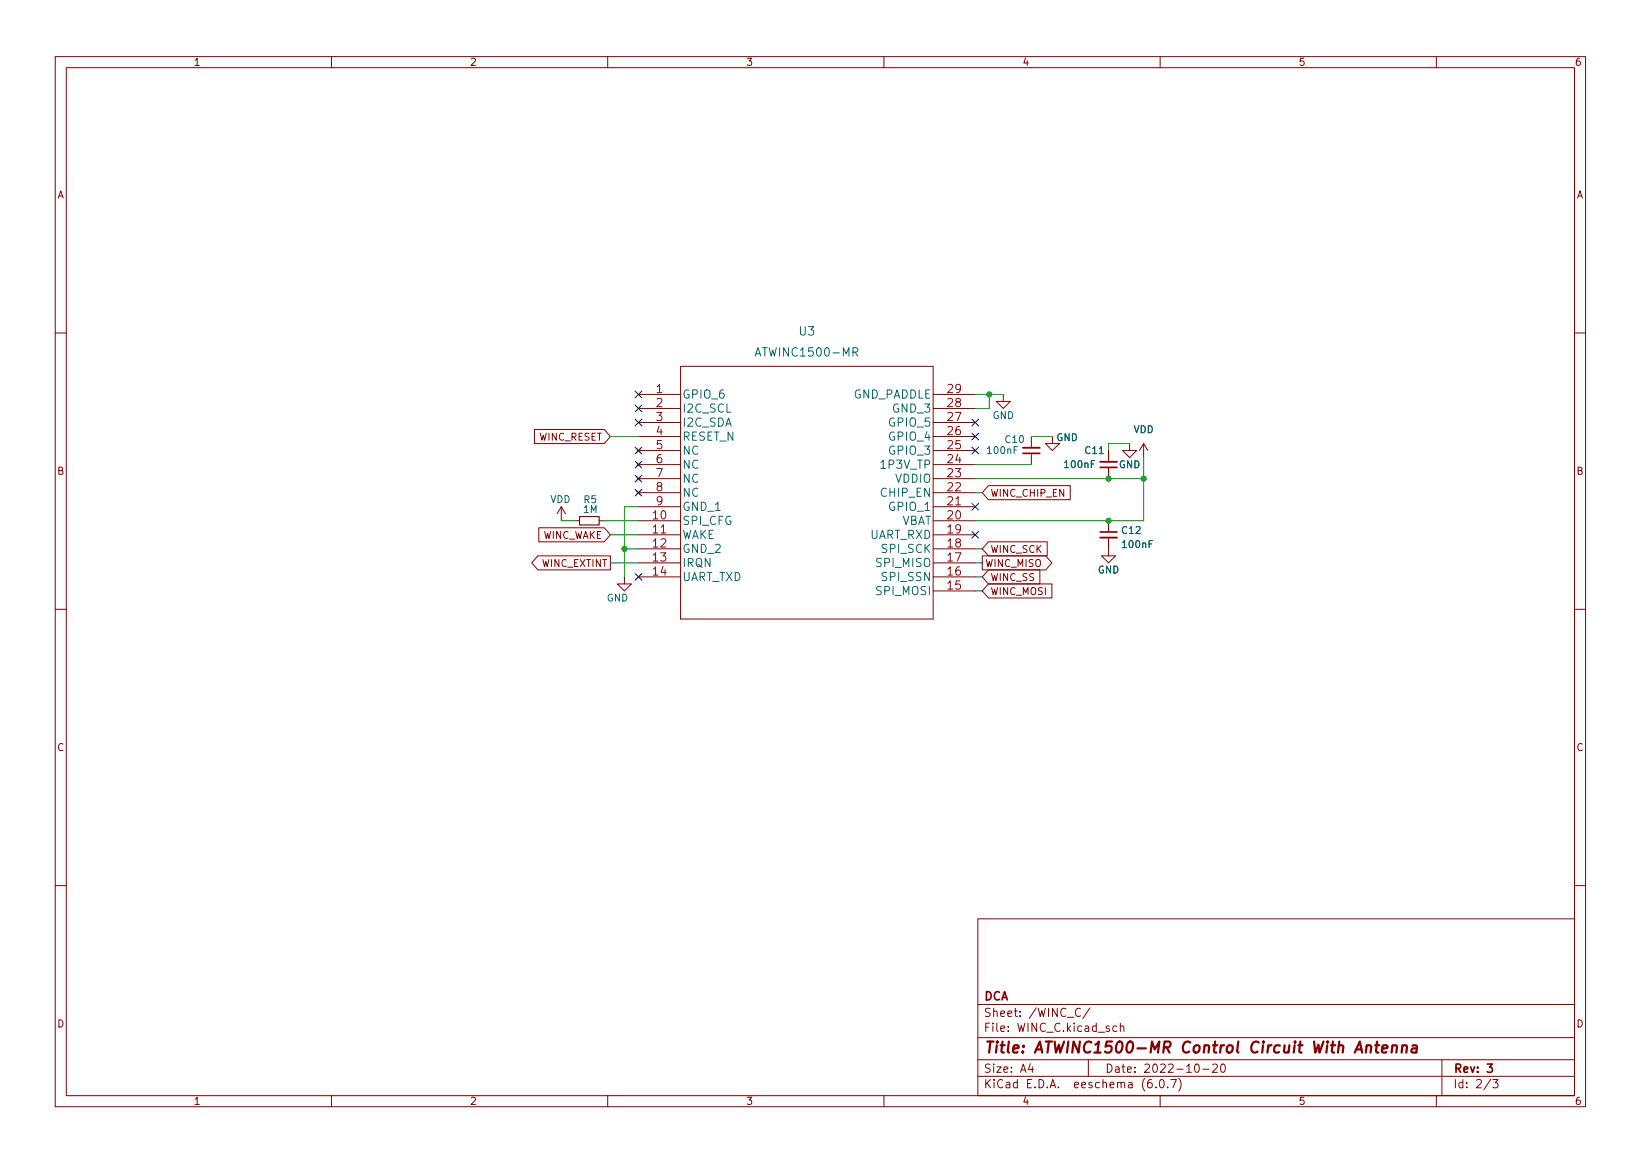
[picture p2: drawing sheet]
<svg xmlns="http://www.w3.org/2000/svg" width="297mm" height="210mm" viewBox="0 0 297 210" stroke-linecap="round" stroke-linejoin="round" font-family="sans-serif">
<g fill="none" stroke="#840000" stroke-width=".18">
<path d="M10 10.2h277v190.1h-277zM12 12.2h273v186.1h-273zM60 10.2v2M110 10.2v2M160 10.2v2M210 10.2v2M260 10.2v2M10 60.2h2M96.7 77.7h12.7l1.1 1.3-1.1 1.3h-12.7zM115.6 71.4h7.6M115.6 73.9h7.6M115.6 79h7.6"/>
<path d="M115.6 76.4h7.6M123.2 66.3h45.7v45.7h-45.7zM168.9 71.4h7.6M168.9 73.9h7.6M168.9 79h7.6M168.9 76.4h7.6M181.6 71.4v1.2h1.3l-1.3 1.3-1.3-1.3h1.3M186.7 79v2M190.5 79v1.3h1.3l-1.3 1.2-1.3-1.2h1.3M285 60.2h2M97.5 95.5h11.9l1.1 1.3-1.1 1.2h-11.9zM101.6 91.7l-.8 1.3"/>
<path d="M101.6 91.7v2.5M101.6 91.7l.8 1.3M104.1 94.2h.8M108.5 94.2h.7M115.2 81.1l.8 .8M115.2 83.7l.8 .7M115.2 86.2l.8 .8M115.2 88.8l.8 .7M115.6 94.2h7.6M115.6 96.8h7.6M115.6 99.3h7.6M115.6 91.7h7.6"/>
<path d="M115.6 89.1h7.6M115.6 86.6h7.6M115.6 84.1h7.6M115.6 81.5h7.6M116 81.1l-.8 .8M116 83.7l-.8 .7M116 86.2l-.8 .8M116 88.8l-.8 .7M168.9 94.2h7.6M168.9 96.8h7.6M168.9 99.3h7.6M168.9 91.7h7.6"/>
<path d="M168.9 89.1h7.6M168.9 86.6h7.6M168.9 84.1h7.6M168.9 81.5h7.6M178.9 87.9h14.8v2.5h-14.8l-1.1-1.3zM178.9 98h10.7v2.6h-10.7l-1.1-1.3zM186.7 82v2.1M200.7 97.3v3.3h1.2l-1.2 1.2-1.3-1.2h1.3M200.7 81.5v2.1M200.7 84.6v2M200.7 94.2v2.1M204.5 80.3v1.2h1.2l-1.2 1.3-1.3-1.3h1.3"/>
<path d="M207 80.3l-.8 1.2M207 80.3v2.5M207 80.3l.8 1.2M10 110.2h2M97.4 100.6h13.1v2.5h-13.1l-1.1-1.3zM113 104.4v1.3h1.3l-1.3 1.2-1.2-1.2h1.2M115.6 101.8h7.6M115.6 104.4h7.6M168.9 101.8h7.6M168.9 104.4h7.6M168.9 106.9h7.6M177.8 100.6h11.5l1.1 1.2-1.1 1.3h-11.5z"/>
<path d="M178.9 103.1h9.3v2.6h-9.3l-1.1-1.3zM178.9 105.7h11.5v2.5h-11.5l-1.1-1.3zM285 110.2h2M10 160.2h2M177 166.3h108v32h-108zM285 160.2h2M60 198.3v2M110 198.3v2M160 198.3v2M177 194.8h108M177 191.8h108M177 187.8h108"/>
<path d="M177 181.8h108M186.5 192.5l-.4 1h1M186.9 193v1M195.6 182.6a.6 .6 0 0 0-.8 0 .6 .6 0 0 0-.2 .7 .56 .56 0 0 0 .3 .6 .56 .56 0 0 0 .7-.1M197 191.8v3M197.3 182.4l-1.3 1.9M202.1 185.7l-.4-.1-.3 .3v.4l.2 .3h.5M202.8 185.8l.2-.2 .4 .1v.9M202.8 185.1v1.5M208.4 195.3a.59 .59 0 0 0-.7 .7v.5l.2 .3h.4l.2-.1 .1-.5-.2-.2-.4-.1-.3 .3M209.2 196.7v.1M210 198.3v2"/>
<path d="M210.1 195.4l.1-.1a.8 .8 0 0 1 .5 .8 .8 .8 0 0 1-.5 .7 1 1 0 0 1-.1-1.4zM211.4 196.7v.1M211.9 195.3h1l-.6 1.5M213.4 195.1a1.72 1.72 0 0 1 0 2.3M216.4 192.6l.2-.1a.8 .8 0 0 1 .5 .8 .8 .8 0 0 1-.5 .7 1 1 0 0 1-.2-1.4zM217.7 193.5h1.2M219.5 192.7l.6-.2 .2 .2 .1 .3-1 1h1M221.1 192.7l.2-.2a.8 .8 0 0 1 .5 .8 .8 .8 0 0 1-.5 .7l-.2-.1-.2-.4zM260 198.3v2M261 191.8v6.5M269.9 195.3l-1.3 1.9M270.2 195.3h1l-.6 .6 .5 .1v.7l-.2 .1h-.5l-.2-.1"/>
</g>
<path d="M185.2 82h3M199.1 96.3h3.1M199.1 84.6h3.1M269.2 192.5h.9l-.5 .6 .5 .1v.7l-.3 .1h-.4l-.2-.1" fill="none" stroke="#840000" stroke-width=".3"/>
<path d="M247.4 189.3a.49 .49 0 0 1 .8 .1l-.1 1.1M248.9 189.1h.8M249.3 188.5l-.2 1.7v.2l.4 .1M250.2 189.8l.9-.2v-.4l-.6-.1-.3 .3v1l.2 .1 .6-.1M252 189.3a.49 .49 0 0 1 .9 .1l-.1 1.1M252.1 189.1l-.2 1.4M253.8 189.3a.49 .49 0 0 1 .9 .1l-.1 1.1M253.9 189.1l-.2 1.4M255.7 189.2l.2-.1 .5 .1v1.3M256.5 189.6l-.7 .1a.4 .4 0 0 0-.3 .3 .4 .4 0 0 0 .2 .5l.7-.1" fill="none" stroke="#840000" stroke-width=".4"/>
<path d="M185.2 81h3M199.1 97.3h3.1M199.1 83.6h3.1" fill="none" stroke="#840000" stroke-width=".33"/>
<path d="M136.7 64.4l.5-1.5 .5 1.5M154.4 63.7l.7-.1 .2-.2-.1-.3-.2-.2h-.6v1.5M154.8 63.7l.5 .7" fill="none" stroke="#006464" stroke-width=".18"/>
<path d="M104.9 93.5h3.6v1.5h-3.6z" fill="none" stroke="#840000" stroke-width=".2"/>
<g fill="none" stroke="#009600" stroke-width=".18">
<path d="M110.5 79h5.1M176.5 71.4h5.1M179.1 71.4v2.5h-2.6M186.7 79h3.8M101.6 94.2h2.5M109.2 94.2h6.4M110.5 96.8h5.1M113 99.3h2.6M115.6 91.7h-2.6v12.7M176.5 99.3h1.3M176.5 86.6h30.5M176.5 84.1h10.2"/>
<path d="M176.5 89.1h1.3M204.5 80.3h-3.8v1.2M207 82.8v11.4h-30.5M110.5 101.8h5.1M176.5 104.4h1.3M176.5 101.8h1.3M176.5 106.9h1.3"/>
</g>
<g fill="none" stroke="#000084" stroke-width=".18">
<path d="M115 75.8l1.2 1.3M115 70.8l1.2 1.2M115 73.3l1.2 1.2M116.2 75.8l-1.2 1.3M116.2 70.8l-1.2 1.2M116.2 73.3l-1.2 1.2M175.9 78.4l1.2 1.2M175.9 75.8l1.2 1.3M177.1 78.4l-1.2 1.2M177.1 75.8l-1.2 1.3M115 86l1.2 1.2M115 88.5l1.2 1.3"/>
<path d="M115 80.9l1.2 1.2M115 83.5l1.2 1.2M116.2 86l-1.2 1.2M116.2 88.5l-1.2 1.3M116.2 80.9l-1.2 1.2M116.2 83.5l-1.2 1.2M175.9 80.9l1.2 1.2M175.9 91.1l1.2 1.2M175.9 96.2l1.2 1.2M177.1 80.9l-1.2 1.2M177.1 91.1l-1.2 1.2M177.1 96.2l-1.2 1.2"/>
<path d="M115 103.8l1.2 1.2M116.2 103.8l-1.2 1.2"/>
</g>
<g fill="#009600" stroke="#009600" stroke-width=".18">
<circle cx="179.1" cy="71.4" r=".46"/>
<circle cx="207" cy="86.6" r=".46"/>
<circle cx="200.7" cy="94.2" r=".46"/>
<circle cx="200.7" cy="86.6" r=".46"/>
<circle cx="113" cy="99.3" r=".46"/>
</g>
<text font-size="2.8" fill="#840000" x="178" y="190.6">Title: ATWINC1500-MR Control Circuit With Antenna</text>
<g font-size="2.1" fill="#006464">
<text x="137.4" y="64.5">ATWINC1500-MR</text>
<text x="144.7" y="60.7">U3</text>
<text x="123.4" y="72.1">GPIO_6</text>
<text x="123.4" y="74.7">I2C_SCL</text>
<text x="123.4" y="77.2">I2C_SDA</text>
<text x="154.3" y="72.1">GND_PADDLE</text>
<text x="161.1" y="77.2">GPIO_5</text>
<text x="161.7" y="74.7">GND_3</text>
<text x="123.4" y="79.7">RESET_N</text>
<text x="123.4" y="82.3">NC</text>
<text x="161.1" y="82.3">GPIO_3</text>
<text x="161.1" y="79.7">GPIO_4</text>
<text x="123.4" y="84.8">NC</text>
<text x="123.4" y="87.4">NC</text>
<text x="123.4" y="89.9">NC</text>
<text x="159.6" y="89.9">CHIP_EN</text>
<text x="159.7" y="84.8">1P3V_TP</text>
<text x="162" y="87.4">VDDIO</text>
<text x="123.4" y="95">SPI_CFG</text>
<text x="123.4" y="92.4">GND_1</text>
<text x="161.1" y="92.4">GPIO_1</text>
<text x="163" y="95">VBAT</text>
<text x="123.4" y="97.5">WAKE</text>
<text x="123.4" y="100.1">GND_2</text>
<text x="157.3" y="97.5">UART_RXD</text>
<text x="159.7" y="100.1">SPI_SCK</text>
<text x="123.4" y="102.6">IRQN</text>
<text x="123.4" y="105.1">UART_TXD</text>
<text x="158.8" y="107.7">SPI_MOSI</text>
<text x="158.8" y="102.6">SPI_MISO</text>
<text x="159.8" y="105.1">SPI_SSN</text>
</g>
<g font-size="2.1" fill="#a90000">
<text x="118.8" y="71.1">1</text>
<text x="171.6" y="71.1">29</text>
<text x="118.8" y="73.7">2</text>
<text x="118.8" y="76.2">3</text>
<text x="171.6" y="76.2">27</text>
<text x="171.6" y="73.7">28</text>
<text x="118.8" y="78.7">4</text>
<text x="118.8" y="81.3">5</text>
<text x="118.8" y="83.8">6</text>
<text x="171.6" y="83.8">24</text>
<text x="171.6" y="81.3">25</text>
<text x="171.6" y="78.7">26</text>
<text x="118.8" y="86.4">7</text>
<text x="118.8" y="88.9">8</text>
<text x="171.6" y="88.9">22</text>
<text x="171.6" y="86.4">23</text>
<text x="118.2" y="94">10</text>
<text x="118.8" y="91.4">9</text>
<text x="171.6" y="94">20</text>
<text x="171.6" y="91.4">21</text>
<text x="118.2" y="96.5">11</text>
<text x="118.2" y="99.1">12</text>
<text x="118.2" y="101.6">13</text>
<text x="171.6" y="101.6">17</text>
<text x="171.6" y="99.1">18</text>
<text x="171.6" y="96.5">19</text>
<text x="118.2" y="104.1">14</text>
<text x="171.6" y="106.7">15</text>
<text x="171.6" y="104.1">16</text>
</g>
<g font-size="2.1" fill="#840000">
<text x="178" y="184">Sheet: /WINC_C/</text>
<text x="178" y="181">DCA</text>
<text x="178" y="186.7">File: WINC_C.kicad_sch</text>
<text x="178" y="196.9">KiCad E.D.A. eeschema (6.0.7)</text>
<text x="178" y="194.1">Size: A4</text>
<text x="200" y="194.1">Date: 2022-10-20</text>
<text x="263" y="194.1">Rev: 3</text>
<text x="263" y="196.9">Id: 2/3</text>
</g>
<g font-size="1.8" fill="#840000">
<text x="35" y="11.9">1</text>
<text x="85" y="11.9">2</text>
<text x="135" y="11.9">3</text>
<text x="185" y="11.9">4</text>
<text x="235" y="11.9">5</text>
<text x="285" y="11.9">6</text>
<text x="10.3" y="35.9">A</text>
<text x="285.3" y="35.9">A</text>
<text x="97.5" y="79.7">WINC_RESET</text>
<text x="10.3" y="85.9">B</text>
<text x="179.2" y="89.9">WINC_CHIP_EN</text>
<text x="285.3" y="85.9">B</text>
<text x="98" y="97.5">WINC_WAKE</text>
<text x="179.2" y="100">WINC_SCK</text>
<text x="98" y="102.6">WINC_EXTINT</text>
<text x="178.3" y="102.6">WINC_MISO</text>
<text x="179.2" y="105.1">WINC_SS</text>
<text x="179.2" y="107.7">WINC_MOSI</text>
<text x="10.3" y="135.9">C</text>
<text x="285.3" y="135.9">C</text>
<text x="10.3" y="185.9">D</text>
<text x="285.3" y="185.9">D</text>
<text x="35" y="199.9">1</text>
<text x="85" y="199.9">2</text>
<text x="135" y="199.9">3</text>
<text x="185" y="199.9">4</text>
<text x="235" y="199.9">5</text>
<text x="285" y="199.9">6</text>
</g>
<g font-size="1.8" fill="#006464">
<text x="179.6" y="75.8">GND</text>
<text x="178.9" y="82.1">100nF</text>
<text x="182" y="80.2">C10</text>
<text x="191.2" y="79.8">GND</text>
<text x="196.5" y="82.1">C11</text>
<text x="205.1" y="78.4">VDD</text>
<text x="192.8" y="84.7">100nF</text>
<text x="202.5" y="84.7">GND</text>
<text x="99.6" y="91">VDD</text>
<text x="105.6" y="92.8">1M</text>
<text x="105.7" y="91">R5</text>
<text x="203.1" y="96.6">C12</text>
<text x="203.3" y="99.1">100nF</text>
<text x="198.7" y="103.8">GND</text>
<text x="109.8" y="108.8">GND</text>
</g>
</svg>
